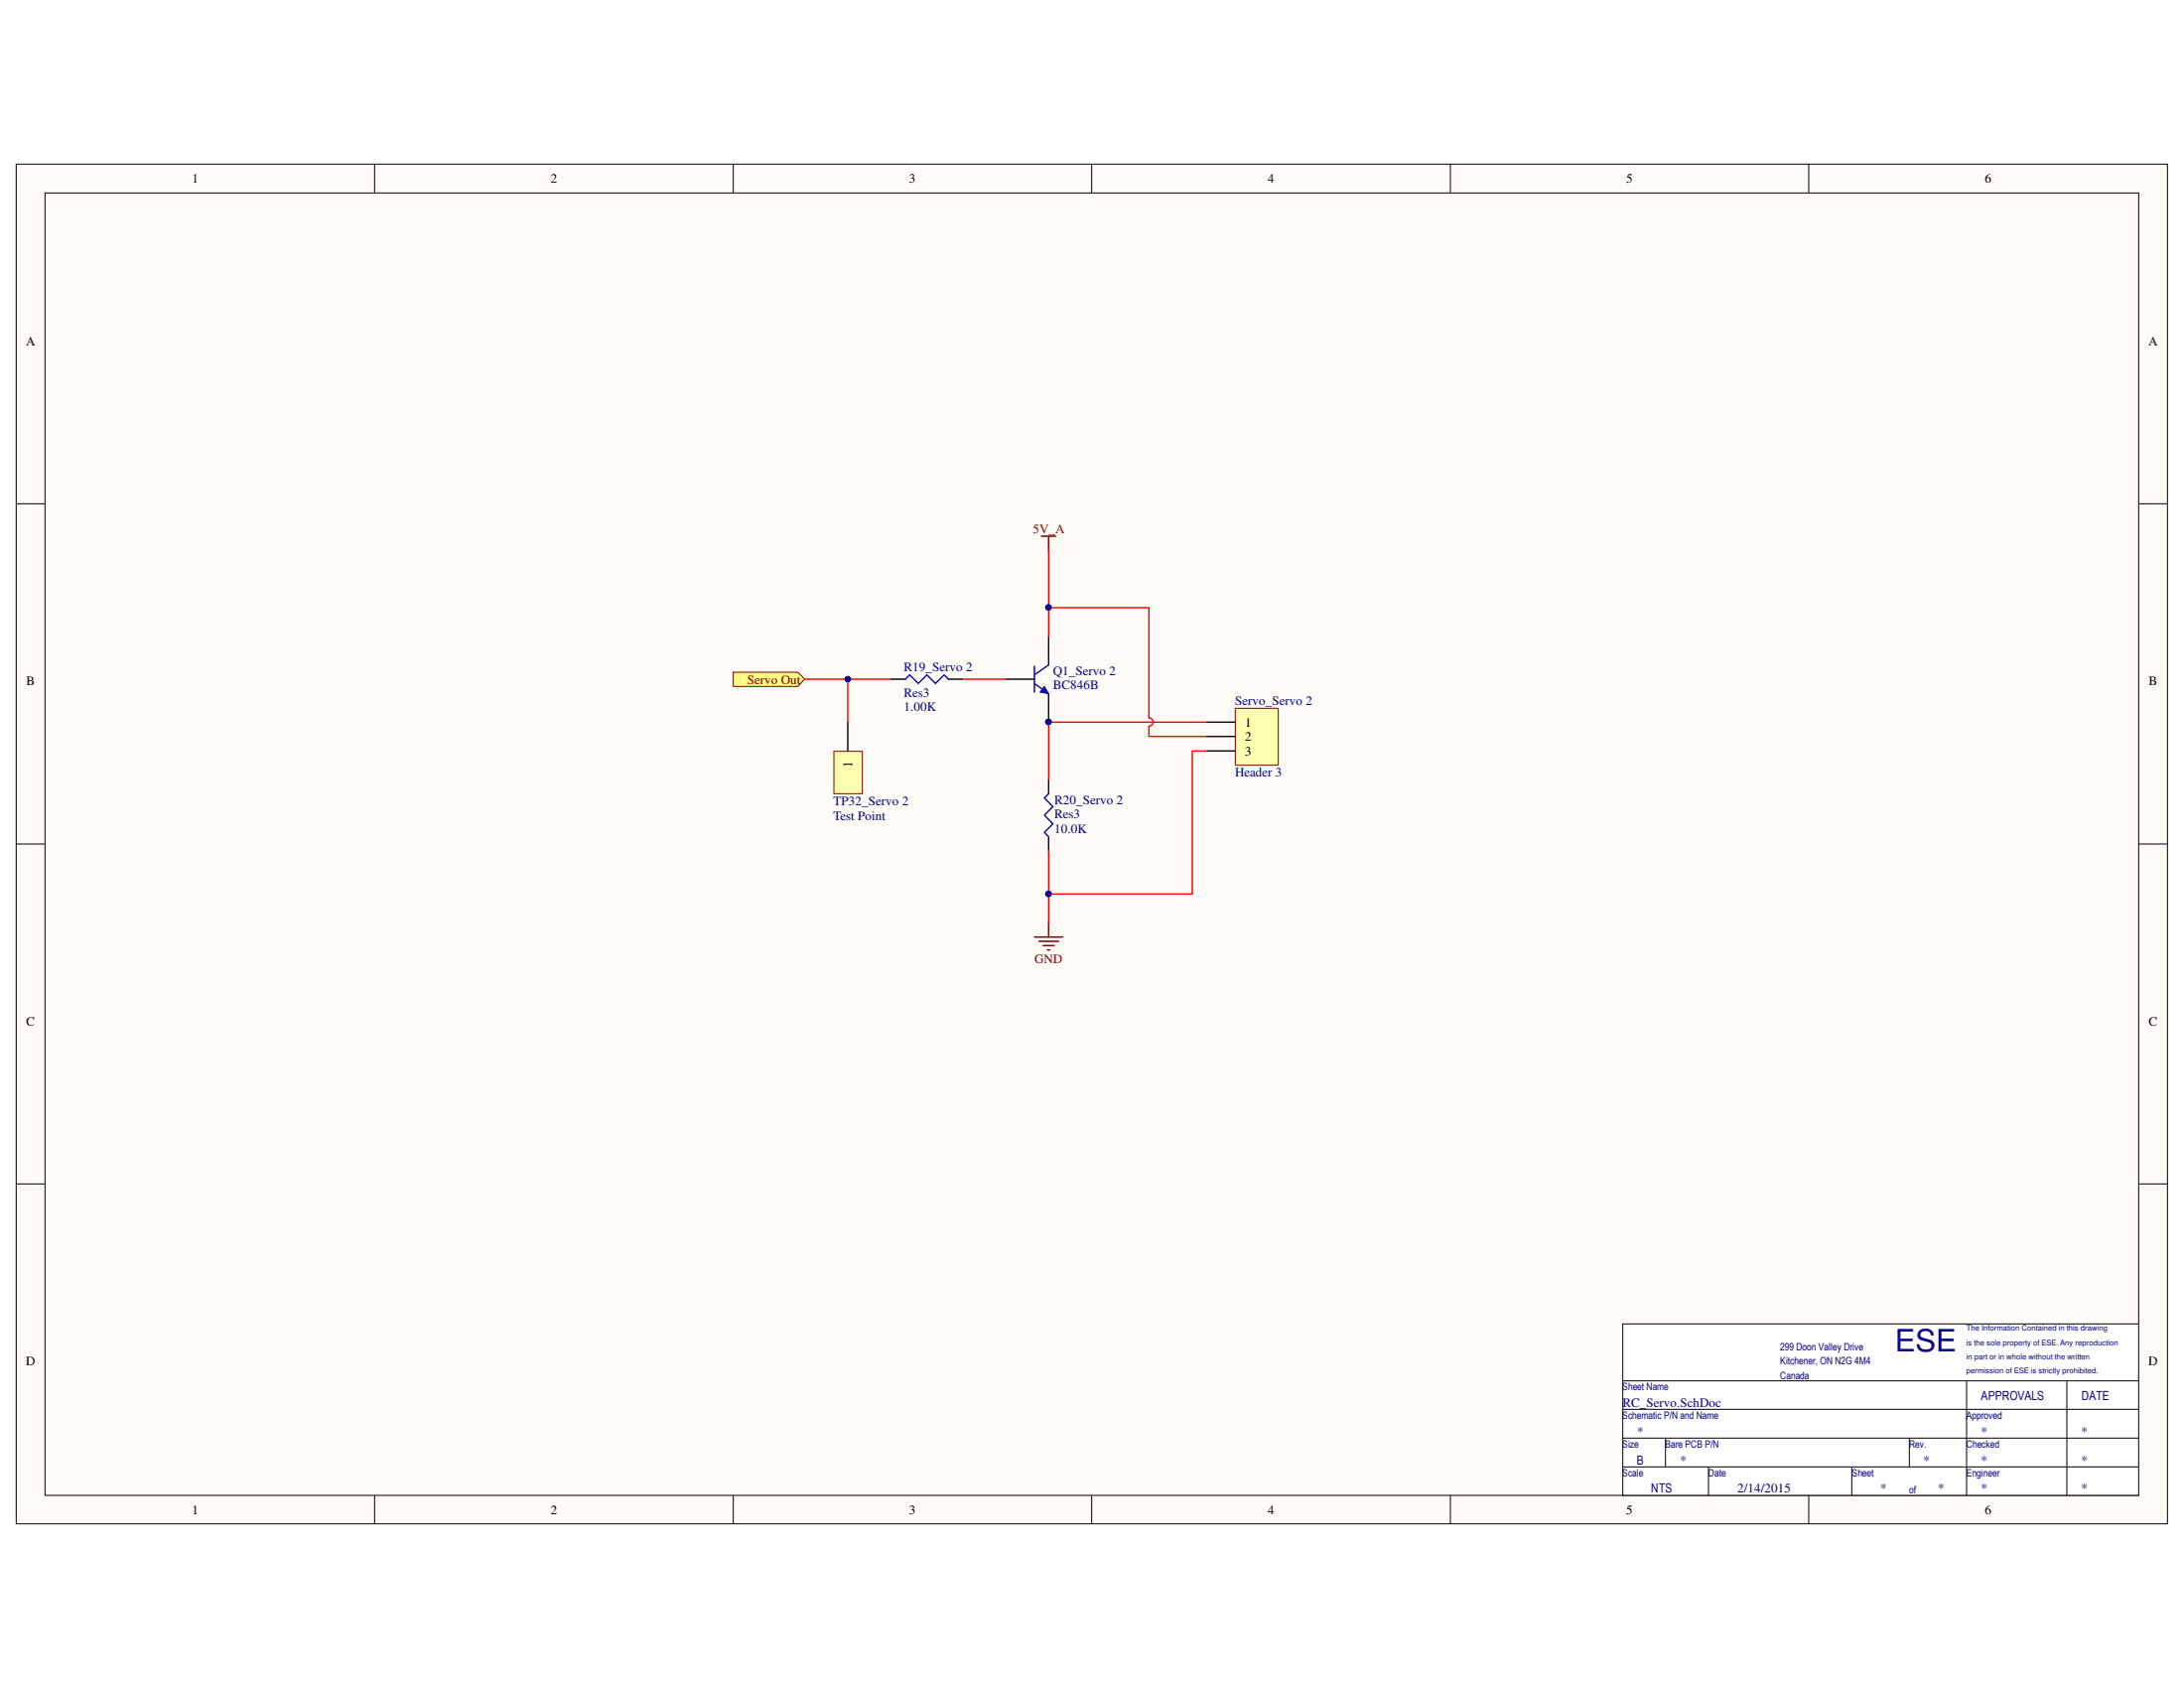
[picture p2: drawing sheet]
<svg xmlns="http://www.w3.org/2000/svg" width="279mm" height="216mm" viewBox="0 0 279 216" stroke-linecap="round" stroke-linejoin="round" font-family="sans-serif">
<path d="M2.1 21h275.2v173.9h-275.2z" fill="#fffcf8"/>
<path d="M2.1 21h275.2v173.9h-275.2z" fill="none" stroke="#000" stroke-width=".13"/>
<path d="M5.8 24.7h267.8v166.6h-267.8z" fill="#fffcf8"/>
<g fill="none" stroke="#000" stroke-width=".13">
<path d="M5.8 24.7h267.8v166.6h-267.8zM47.9 21v3.6M93.8 21v3.6M139.7 21v3.6M185.5 21v3.6M231.4 21v3.6M2.1 64.4h3.6M273.6 64.4h3.7M2.1 107.9h3.6M273.6 107.9h3.7M2.1 151.4h3.6M273.6 151.4h3.7"/>
<path d="M47.9 191.3v3.6M93.8 191.3v3.6M139.7 191.3v3.6M185.5 191.3v3.6M231.4 191.3v3.6"/>
</g>
<path d="M207.6 169.4h66v21.9h-66z" fill="#fff"/>
<path d="M207.6 176.6h66M207.6 169.3h66v22h-66zM251.6 176.6v14.7M264.4 176.6v14.7M207.6 180.3h66M207.6 183.9h66M207.6 187.6h66M213.1 183.9v3.7M218.6 187.6v3.7M236.9 187.6v3.7M244.3 183.9v3.7" fill="none" stroke="#000" stroke-width=".13"/>
<path d="M128.7 86.9h3.6M134.2 81.4v3.6M134.2 88.7v3.7" fill="none" stroke="#000" stroke-width=".18"/>
<circle cx="134.1" cy="92.3" r=".35" fill="#000080"/>
<circle cx="134.1" cy="92.3" r=".35" fill="none" stroke="#000080" stroke-width=".13"/>
<path d="M132.3 87.4l1.9 1.3M132.3 85.2v3.3M134.2 85l-1.9 1.3" fill="none" stroke="#00f" stroke-width=".18"/>
<path d="M133.6 87.8l.6 .9-1.1-.2z" fill="#00f"/>
<path d="M133.6 87.8l.6 .9-1.1-.2z" fill="none" stroke="#00f" stroke-width=".13"/>
<circle cx="134.1" cy="92.3" r=".35" fill="#000080"/>
<circle cx="134.1" cy="92.3" r=".35" fill="none" stroke="#000080" stroke-width=".13"/>
<path d="M114 86.9h1.8M121.3 86.9h1.8M134.2 99.7v1.8M134.2 107v1.8" fill="none" stroke="#000" stroke-width=".18"/>
<path d="M115.8 86.9l.6-.6 1.1 1.1 1.1-1.1 1.1 1.1 1.1-1.1 .5 .6M134.2 101.5l-.6 .6 1.1 1.1-1.1 1.1 1.1 1.1-1.1 1.1 .6 .5" fill="none" stroke="#00f" stroke-width=".18"/>
<path d="M123.1 86.9h5.6M134.2 108.8v9.2" fill="none" stroke="#f00" stroke-width=".18"/>
<path d="M132.3 119.8h3.7M134.2 118v1.8M132.9 120.4h2.5M133.4 120.9h1.5M134 121.5h.3" fill="none" stroke="#800000" stroke-width=".18"/>
<circle cx="134.1" cy="114.3" r=".35" fill="#000080"/>
<circle cx="134.1" cy="114.3" r=".35" fill="none" stroke="#000080" stroke-width=".13"/>
<path d="M133.2 68.6h1.9M134.2 68.6v1.8" fill="none" stroke="#800000" stroke-width=".18"/>
<path d="M134.2 70.4v11" fill="none" stroke="#f00" stroke-width=".18"/>
<circle cx="134.1" cy="77.7" r=".35" fill="#000080"/>
<circle cx="134.1" cy="77.7" r=".35" fill="none" stroke="#000080" stroke-width=".13"/>
<path d="M93.8 86h8.3l.9 .9-.9 .9h-8.3z" fill-rule="evenodd" fill="#ffff80"/>
<path d="M93.8 86h8.3l.9 .9-.9 .9h-8.3z" fill="none" stroke="#800000" stroke-width=".13"/>
<path d="M103 86.9h11" fill="none" stroke="#f00" stroke-width=".18"/>
<circle cx="108.5" cy="86.9" r=".34" fill="#000080"/>
<circle cx="108.5" cy="86.9" r=".34" fill="none" stroke="#000080" stroke-width=".13"/>
<path d="M154.3 92.4h-20.1v7.3" fill="none" stroke="#f00" stroke-width=".18"/>
<circle cx="134.1" cy="92.3" r=".35" fill="#000080"/>
<circle cx="134.1" cy="92.3" r=".35" fill="none" stroke="#000080" stroke-width=".13"/>
<path d="M134.2 77.7h12.8v14.1a.53 .53 0 0 1 .5 .6 .53 .53 0 0 1-.5 .5M147 92.9v1.3h7.3" fill="none" stroke="#f00" stroke-width=".18"/>
<circle cx="134.1" cy="77.7" r=".35" fill="#000080"/>
<circle cx="134.1" cy="77.7" r=".35" fill="none" stroke="#000080" stroke-width=".13"/>
<path d="M158.1 90.6h5.4v7.3h-5.4z" fill="#ffffb0"/>
<path d="M158 90.6h5.5v7.3h-5.5z" fill="none" stroke="#800000" stroke-width=".13"/>
<path d="M154.3 92.4h3.7M154.3 94.2h3.7M154.3 96.1h3.7" fill="none" stroke="#000" stroke-width=".18"/>
<path d="M154.3 96.1h-1.8v18.2h-18.3" fill="none" stroke="#f00" stroke-width=".18"/>
<circle cx="134.1" cy="114.3" r=".35" fill="#000080"/>
<circle cx="134.1" cy="114.3" r=".35" fill="none" stroke="#000080" stroke-width=".13"/>
<path d="M106.7 96.1h3.6v5.4h-3.6z" fill="#ffffb0"/>
<path d="M106.7 96.1h3.6v5.4h-3.6z" fill="none" stroke="#800000" stroke-width=".13"/>
<path d="M108.5 92.4v3.7" fill="none" stroke="#000" stroke-width=".18"/>
<path d="M108.5 86.9v5.5" fill="none" stroke="#f00" stroke-width=".18"/>
<circle cx="108.5" cy="86.9" r=".34" fill="#000080"/>
<circle cx="108.5" cy="86.9" r=".34" fill="none" stroke="#000080" stroke-width=".13"/>
<text font-size="3.9" fill="#000080" x="242.4" y="172.8">ESE</text>
<g font-size="1.7">
<text x="24.6" y="23.4">1</text>
<text x="70.5" y="23.4">2</text>
<text x="116.3" y="23.4">3</text>
<text x="162.2" y="23.4">4</text>
<text x="208.1" y="23.4">5</text>
<text x="254" y="23.4">6</text>
<text x="3.3" y="44.2">A</text>
<text x="274.9" y="44.2">A</text>
<text x="3.3" y="87.7">B</text>
<text x="274.9" y="87.7">B</text>
<text x="159.3" y="93">1</text>
<text x="159.3" y="94.8">2</text>
<text x="109.1" y="98.2" transform="rotate(-90 109.1 98.2)">1</text>
<text x="159.3" y="96.6">3</text>
<text x="3.3" y="131.2">C</text>
<text x="274.9" y="131.2">C</text>
<text x="3.3" y="174.7">D</text>
<text x="274.9" y="174.7">D</text>
<text x="24.6" y="193.7">1</text>
<text x="70.5" y="193.7">2</text>
<text x="116.3" y="193.7">3</text>
<text x="162.2" y="193.7">4</text>
<text x="208.1" y="193.7">5</text>
<text x="254" y="193.7">6</text>
</g>
<g font-size="1.7" fill="#800000">
<text x="132.2" y="68.2">5V_A</text>
<text x="95.6" y="87.5">Servo Out</text>
<text x="132.4" y="123.2">GND</text>
</g>
<g font-size="1.7" fill="#000080">
<text x="115.7" y="85.8">R19_Servo 2</text>
<text x="115.7" y="89.1">Res3</text>
<text x="134.7" y="86.4">Q1_Servo 2</text>
<text x="134.7" y="88.2">BC846B</text>
<text x="115.7" y="90.9">1.00K</text>
<text x="158" y="90.2">Servo_Servo 2</text>
<text x="158" y="99.4">Header 3</text>
<text x="106.6" y="103">TP32_Servo 2</text>
<text x="106.6" y="104.9">Test Point</text>
<text x="134.9" y="106.5">10.0K</text>
<text x="134.9" y="102.8">R20_Servo 2</text>
<text x="134.9" y="104.7">Res3</text>
<text x="207.6" y="179.9">RC_Servo.SchDoc</text>
<text x="209.4" y="183.6">*</text>
<text x="253.4" y="183.6">*</text>
<text x="266.3" y="183.6">*</text>
<text x="214.9" y="187.3">*</text>
<text x="222.3" y="190.9">2/14/2015</text>
<text x="240.6" y="190.9">*</text>
<text x="246.1" y="187.3">*</text>
<text x="247.9" y="190.9">*</text>
<text x="253.4" y="190.9">*</text>
<text x="253.4" y="187.3">*</text>
<text x="266.3" y="190.9">*</text>
<text x="266.3" y="187.3">*</text>
</g>
<g font-size="1.6" fill="#000080">
<text x="253.4" y="179">APPROVALS</text>
<text x="266.3" y="179">DATE</text>
<text x="209.4" y="187.3">B</text>
<text x="211.2" y="190.9">NTS</text>
</g>
<g font-size="1.3" fill="#000080">
<text x="227.8" y="172.7">299 Doon Valley Drive</text>
<text x="207.6" y="177.8">Sheet Name</text>
<text x="227.8" y="174.5">Kitchener, ON N2G 4M4</text>
<text x="227.8" y="176.4">Canada</text>
<text x="207.6" y="181.5">Schematic P/N and Name</text>
<text x="207.6" y="185.2">Size</text>
<text x="213.1" y="185.2">Bare PCB P/N</text>
<text x="244.3" y="185.2">Rev.</text>
<text x="251.6" y="181.5">Approved</text>
<text x="251.6" y="185.2">Checked</text>
<text x="207.6" y="188.8">Scale</text>
<text x="218.6" y="188.8">Date</text>
<text x="236.9" y="188.8">Sheet</text>
<text x="244.3" y="191">of</text>
<text x="251.6" y="188.8">Engineer</text>
</g>
<g font-size="1" fill="#000080">
<text x="251.6" y="172">is the sole property of ESE. Any reproduction</text>
<text x="251.6" y="170.2">The Information Contained in this drawing</text>
<text x="251.6" y="173.9">in part or in whole without the written</text>
<text x="251.6" y="175.7">permission of ESE is strictly prohibited.</text>
</g>
</svg>
